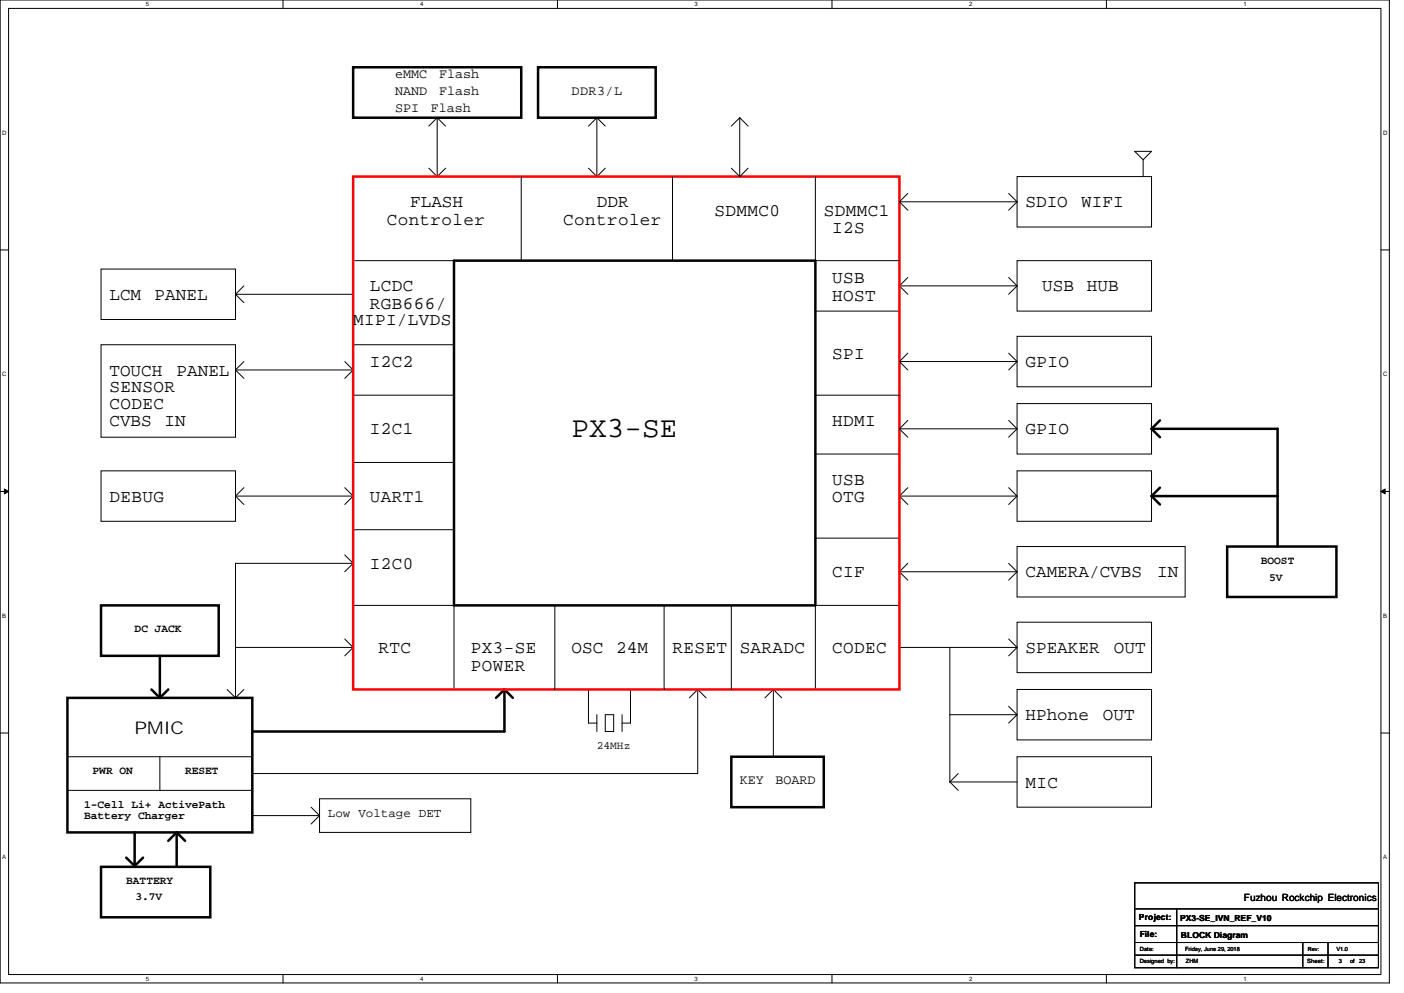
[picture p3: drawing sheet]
<svg xmlns="http://www.w3.org/2000/svg" width="297mm" height="210mm" viewBox="0 0 297 210" stroke-linecap="round" stroke-linejoin="round" font-family="sans-serif">
<path d="M0 0h293.9v207.9h-293.9zM1.8 1.8h290.4v204.3h-290.4z" fill="none" stroke="#000" stroke-width=".21"/>
<g fill="#fff">
<path d="M30.8 .2h.7v1.4h-.7z"/>
<path d="M30.8 206.3h.7v1.4h-.7z"/>
</g>
<path d="M59.9 0v1.8M59.9 206.1v1.8" fill="none" stroke="#000" stroke-width=".21"/>
<g fill="#fff">
<path d="M88.9 .2h.7v1.4h-.7z"/>
<path d="M88.9 206.3h.7v1.4h-.7z"/>
</g>
<path d="M117.9 0v1.8M117.9 206.1v1.8" fill="none" stroke="#000" stroke-width=".21"/>
<g fill="#fff">
<path d="M147 .2h.7v1.4h-.7z"/>
<path d="M147 206.3h.7v1.4h-.7z"/>
</g>
<path d="M176 0v1.8M176 206.1v1.8" fill="none" stroke="#000" stroke-width=".21"/>
<g fill="#fff">
<path d="M205 .2h.7v1.4h-.7z"/>
<path d="M205 206.3h.7v1.4h-.7z"/>
</g>
<path d="M234.1 0v1.8M234.1 206.1v1.8" fill="none" stroke="#000" stroke-width=".21"/>
<g fill="#fff">
<path d="M263.1 .2h.7v1.4h-.7z"/>
<path d="M263.1 206.3h.7v1.4h-.7z"/>
<path d="M.5 27.3h.9v1.4h-.9z"/>
<path d="M292.6 27.3h.9v1.4h-.9z"/>
<path d="M.5 78.4h.9v1.4h-.9z"/>
<path d="M292.6 78.4h.9v1.4h-.9z"/>
</g>
<path d="M0 52.9h1.8M292.2 52.9h1.7" fill="none" stroke="#000" stroke-width=".21"/>
<g fill="#fff">
<path d="M.5 129.5h.8v1.4h-.8z"/>
<path d="M292.6 129.5h.9v1.4h-.9z"/>
</g>
<path d="M0 103.9h1.8M292.2 103.9h1.7" fill="none" stroke="#000" stroke-width=".21"/>
<path d="M.9 103.4l.9 .5-.9 .5zM292.2 103.9l.8-.5v1z" fill="#000" stroke="#000" stroke-width=".21"/>
<g fill="#fff">
<path d="M.5 180.5h.8v1.4h-.8z"/>
<path d="M292.6 180.5h.9v1.4h-.9z"/>
</g>
<g fill="none" stroke="#000" stroke-width=".21">
<path d="M90.7 35.6l1.8 1.7M92.5 24.9l1.8 1.8M92.5 24.9l-1.8 1.8M92.5 24.9v12.4l1.8-1.7M110.3 37.3v17.8M124.5 26.7l1.8-1.8v12.4l-1.8-1.7M126.3 24.9l1.8 1.8M128.1 35.6l-1.8 1.7M142.3 37.3v17.8M154.7 35.6l1.8 1.7M156.5 24.9v12.4M156.5 24.9l1.8 1.8"/>
<path d="M156.5 24.9l-1.8 1.8M158.3 35.6l-1.8 1.7M172.5 37.3v17.8h17.8M215.2 37.3h28.4v10.7h-28.4zM240.1 32h3.5l-1.8 1.8zM241.8 33.8v3.5M21.4 56.9h28.4v10.7h-28.4zM74.7 55.1h21.4M190.3 42.7h24.9M190.3 42.7l1.8 1.7M192.1 58.7l-1.8 1.8M192.1 40.9l-1.8 1.8"/>
<path d="M213.4 58.7l1.8 1.8M213.4 40.9l1.8 1.8M215.2 55.1h28.4v10.7h-28.4zM215.2 42.7l-1.8 1.7M21.4 72.9h28.4v19.6h-28.4zM49.8 62.2h24.9M49.8 78.2h24.9M51.6 60.5l-1.8 1.7 1.8 1.8M51.6 76.5l-1.8 1.7 1.8 1.8M72.9 76.5l1.8 1.7M74.7 78.2l-1.8 1.8M74.7 72.9h21.4"/>
<path d="M172.5 65.8h17.8M190.3 60.5h24.9M190.3 60.5l1.8 1.7M190.3 76.5l1.8 1.7M190.3 76.5h24.9M192.1 74.7l-1.8 1.8M213.4 74.7l1.8 1.8M215.2 71.1h28.4v10.7h-28.4zM215.2 60.5l-1.8 1.7M215.2 76.5l-1.8 1.7M21.4 99.6h28.4v10.6h-28.4zM74.7 83.6h21.4"/>
<path d="M74.7 97.8h21.4M172.5 83.6h17.8M172.5 96h17.8M190.3 90.7h24.9M190.3 90.7l1.8 1.8M192.1 88.9l-1.8 1.8M213.4 88.9l1.8 1.8M215.2 99.6h28.4v10.6h-28.4zM215.2 85.3h28.4v10.7h-28.4zM215.2 90.7l-1.8 1.8M49.8 104.9l1.8 1.8M49.8 104.9h24.9"/>
<path d="M51.6 103.1l-1.8 1.8M72.9 117.3l1.8 1.8h-24.9v28.5M72.9 103.1l1.8 1.8M74.7 119.1l-1.8 1.8M74.7 112h21.4M74.7 104.9l-1.8 1.8M172.5 113.8h17.6M190.3 104.9l1.8 1.8M192.1 103.1l-1.8 1.8M192.1 119.1l-1.8 1.8M213.4 103.1l1.8 1.8h-24.9M213.4 119.1l1.8 1.8"/>
<path d="M215.2 115.6h35.5v10.6h-35.5zM215.2 104.9l-1.8 1.8M72.9 135.1l1.8 1.8h-24.9M74.7 128h21.4v17.8M74.7 136.9l-1.8 1.8M117.4 128v17.8M140.5 128v17.8M154.7 128v17.8M190.1 128h-17.6v17.8M190.3 120.9h24.9M190.3 120.9l1.8 1.8M190.3 136.9h24.9"/>
<path d="M201 136.9v28.5M213.4 135.1l1.8 1.8M215.2 131.6h28.4v10.6h-28.4zM215.2 120.9l-1.8 1.8M215.2 136.9l-1.8 1.8M0 155h1.8M48 145.8l1.8 1.8M51.6 145.8l-1.8 1.8M124.5 145.8v7.1h1.8M126.3 151.1v3.6M128.1 151.1h1.7v3.6h-1.7zM131.6 151.1v3.6"/>
<path d="M133.4 145.8v7.1h-1.8M147.6 145.8l1.8 1.8M147.6 145.8l-1.8 1.8M147.6 145.8v17.8h-94.2M163.6 145.8l1.8 1.8M163.6 145.8l-1.8 1.8M163.6 145.8v14.2M201 151.1h14.2l-1.8 1.8M213.4 149.4l1.8 1.7M215.2 145.8h28.4v10.7h-28.4zM292.2 155h1.7M14.3 167.1h39.1"/>
<path d="M14.3 160h39.1M33.8 160v7.1M53.4 172.5h14.2M65.8 170.7l1.8 1.8M67.6 172.5l-1.8 1.7M67.6 168.9h32v7.1h-32zM201 165.4h14.2M201 165.4l1.7 1.7M202.7 163.6l-1.7 1.8M215.2 160h28.4v10.7h-28.4zM240.1 192.2h51.5M240.1 195.7h51.5"/>
<path d="M240.1 199.3h51.5M240.1 186.7h51.5v17.9h-51.5zM249 192.2v12.4M275.6 199.3v5.3M281 199.3v5.3M240.1 202h51.5"/>
</g>
<g fill="none" stroke="#000" stroke-width=".53">
<path d="M74.7 14.2h35.6v10.7h-35.6zM113.8 14.2h24.9v10.7h-24.9zM96.1 55.1h76.4v72.9h-76.4zM243.6 90.7h26.7v14.2M243.6 90.7l1.8 1.8M245.4 88.9l-1.8 1.8M243.6 104.9l1.8 1.8M243.6 104.9h26.7M245.4 103.1l-1.8 1.8M259.6 115.6h23.1v10.6h-23.1zM270.3 104.9v10.7M21.4 128h24.9v10.7h-24.9z"/>
<path d="M33.8 138.7v8.9M14.3 147.6h39.1v28.4h-39.1zM32 145.8l1.8 1.8M35.6 145.8l-1.8 1.8M106.7 145.8v8.9h-53.3M106.7 145.8l1.8 1.8M106.7 145.8l-1.8 1.8M28.5 176v7.1l-1.8-1.7M37.4 176l-1.8 1.8M37.4 176v7.1M37.4 176l1.8 1.8M154.7 160h19.6v10.7h-19.6z"/>
<path d="M21.4 183.3h23.1v10.7h-23.1zM30.3 181.4l-1.8 1.7"/>
</g>
<path d="M74.7 37.3h115.6v108.5h-115.6z" fill="none" stroke="#f00" stroke-width=".53"/>
<text font-size="6.2" x="120.9" y="92.3">PX3-SE</text>
<g font-size="3.7">
<text x="81.8" y="47.6">Controler</text>
<text x="86.8" y="43.9">FLASH</text>
<text x="119.2" y="47.6">Controler</text>
<text x="126.3" y="43.9">DDR</text>
<text x="151.2" y="45.6">SDMMC0</text>
<text x="174.3" y="45.6">SDMMC1</text>
<text x="217" y="43.9">SDIO</text>
<text x="228.8" y="43.9">WIFI</text>
<text x="176.1" y="49.2">I2S</text>
<text x="176.1" y="59.9">USB</text>
<text x="23.2" y="63.4">LCM</text>
<text x="32.7" y="63.4">PANEL</text>
<text x="78.3" y="61.6">LCDC</text>
<text x="78.3" y="65.4">RGB666/</text>
<text x="176.1" y="63.6">HOST</text>
<text x="220.5" y="61.6">USB</text>
<text x="230" y="61.6">HUB</text>
<text x="74.7" y="68.7">MIPI/LVDS</text>
<text x="78.3" y="77.6">I2C2</text>
<text x="176.1" y="75.9">SPI</text>
<text x="217" y="77.6">GPIO</text>
<text x="23.2" y="83">SENSOR</text>
<text x="23.2" y="79.4">TOUCH</text>
<text x="37.4" y="79.4">PANEL</text>
<text x="23.2" y="86.5">CODEC</text>
<text x="23.2" y="90.1">CVBS</text>
<text x="34.8" y="90.1">IN</text>
<text x="78.3" y="91.9">I2C1</text>
<text x="176.1" y="90.1">HDMI</text>
<text x="217" y="91.9">GPIO</text>
<text x="23.2" y="106.1">DEBUG</text>
<text x="78.3" y="106.1">UART1</text>
<text x="176.1" y="102.5">USB</text>
<text x="176.1" y="106.3">OTG</text>
<text x="78.3" y="120.3">I2C0</text>
<text x="176.1" y="122.1">CIF</text>
<text x="217" y="122.1">CAMERA/CVBS</text>
<text x="244.8" y="122.1">IN</text>
<text x="80" y="138.1">RTC</text>
<text x="99.6" y="138.1">PX3-SE</text>
<text x="99.6" y="141.8">POWER</text>
<text x="120.9" y="138.1">OSC</text>
<text x="130.4" y="138.1">24M</text>
<text x="142.3" y="138.1">RESET</text>
<text x="156.5" y="138.1">SARADC</text>
<text x="176.1" y="138.1">CODEC</text>
<text x="217" y="138.1">SPEAKER</text>
<text x="235.6" y="138.1">OUT</text>
<text x="28.5" y="155.2">PMIC</text>
<text x="217" y="152.3">HPhone</text>
<text x="233.3" y="152.3">OUT</text>
<text x="217" y="166.5">MIC</text>
</g>
<g font-size="2.8">
<text x="83.6" y="16.5">eMMC</text>
<text x="92.9" y="16.5">Flash</text>
<text x="83.6" y="23.6">SPI</text>
<text x="83.6" y="20">NAND</text>
<text x="91.1" y="23.6">Flash</text>
<text x="92.9" y="20">Flash</text>
<text x="120.9" y="20">DDR3/L</text>
<text x="156.5" y="165.8">KEY</text>
<text x="164" y="165.8">BOARD</text>
</g>
<text font-size="2.6" x="69.4" y="172.8">Low Voltage DET</text>
<g font-size="2.4">
<text x="266.7" y="119.3">BOOST</text>
<text x="268.5" y="122.9">5V</text>
<text x="28.5" y="133.5">DC JACK</text>
<text x="126.3" y="158.3">24MHz</text>
<text x="19.6" y="163.8">PWR ON</text>
<text x="39.2" y="163.8">RESET</text>
<text x="17.8" y="170.9">1-Cell Li+ ActivePath</text>
<text x="17.8" y="173.2">Battery Charger</text>
<text x="26.7" y="186.9">BATTERY</text>
<text x="28.7" y="190.3">3.7V</text>
</g>
<text font-size="2.1" x="263.2" y="190.5">Fuzhou Rockchip Electronics</text>
<g font-size="1.8">
<text x="241" y="194.6">Project:</text>
<text x="249.7" y="194.7">PX3-SE_IVN_REF_V10</text>
<text x="241.1" y="198.1">File:</text>
<text x="249.8" y="198.3">BLOCK Diagram</text>
</g>
<g font-size="1.3">
<text x="30.8" y="1.3">5</text>
<text x="88.9" y="1.3">4</text>
<text x="147" y="1.3">3</text>
<text x="205" y="1.3">2</text>
<text x="263.1" y="1.3">1</text>
<text x=".5" y="28.4">D</text>
<text x="292.6" y="28.4">D</text>
<text x=".5" y="79.5">C</text>
<text x="292.6" y="79.5">C</text>
<text x=".5" y="130.6">B</text>
<text x="292.6" y="130.6">B</text>
<text x=".5" y="181.7">A</text>
<text x="292.6" y="181.7">A</text>
<text x="30.8" y="207.4">5</text>
<text x="88.9" y="207.4">4</text>
<text x="147" y="207.4">3</text>
<text x="205" y="207.4">2</text>
<text x="263.1" y="207.4">1</text>
</g>
<g font-size="1.2">
<text x="241.1" y="201.1">Date:</text>
<text x="241.1" y="203.6">Designed by:</text>
<text x="250.7" y="201.1">Friday, June 29, 2018</text>
<text x="250.9" y="203.6">ZHM</text>
<text x="276.5" y="203.6">Sheet:</text>
<text x="276.7" y="201.1">Rev:</text>
<text x="282.7" y="201.1">V1.0</text>
<text x="283.3" y="203.6">3</text>
<text x="285.6" y="203.6">of</text>
<text x="287.5" y="203.6">23</text>
</g>
</svg>
